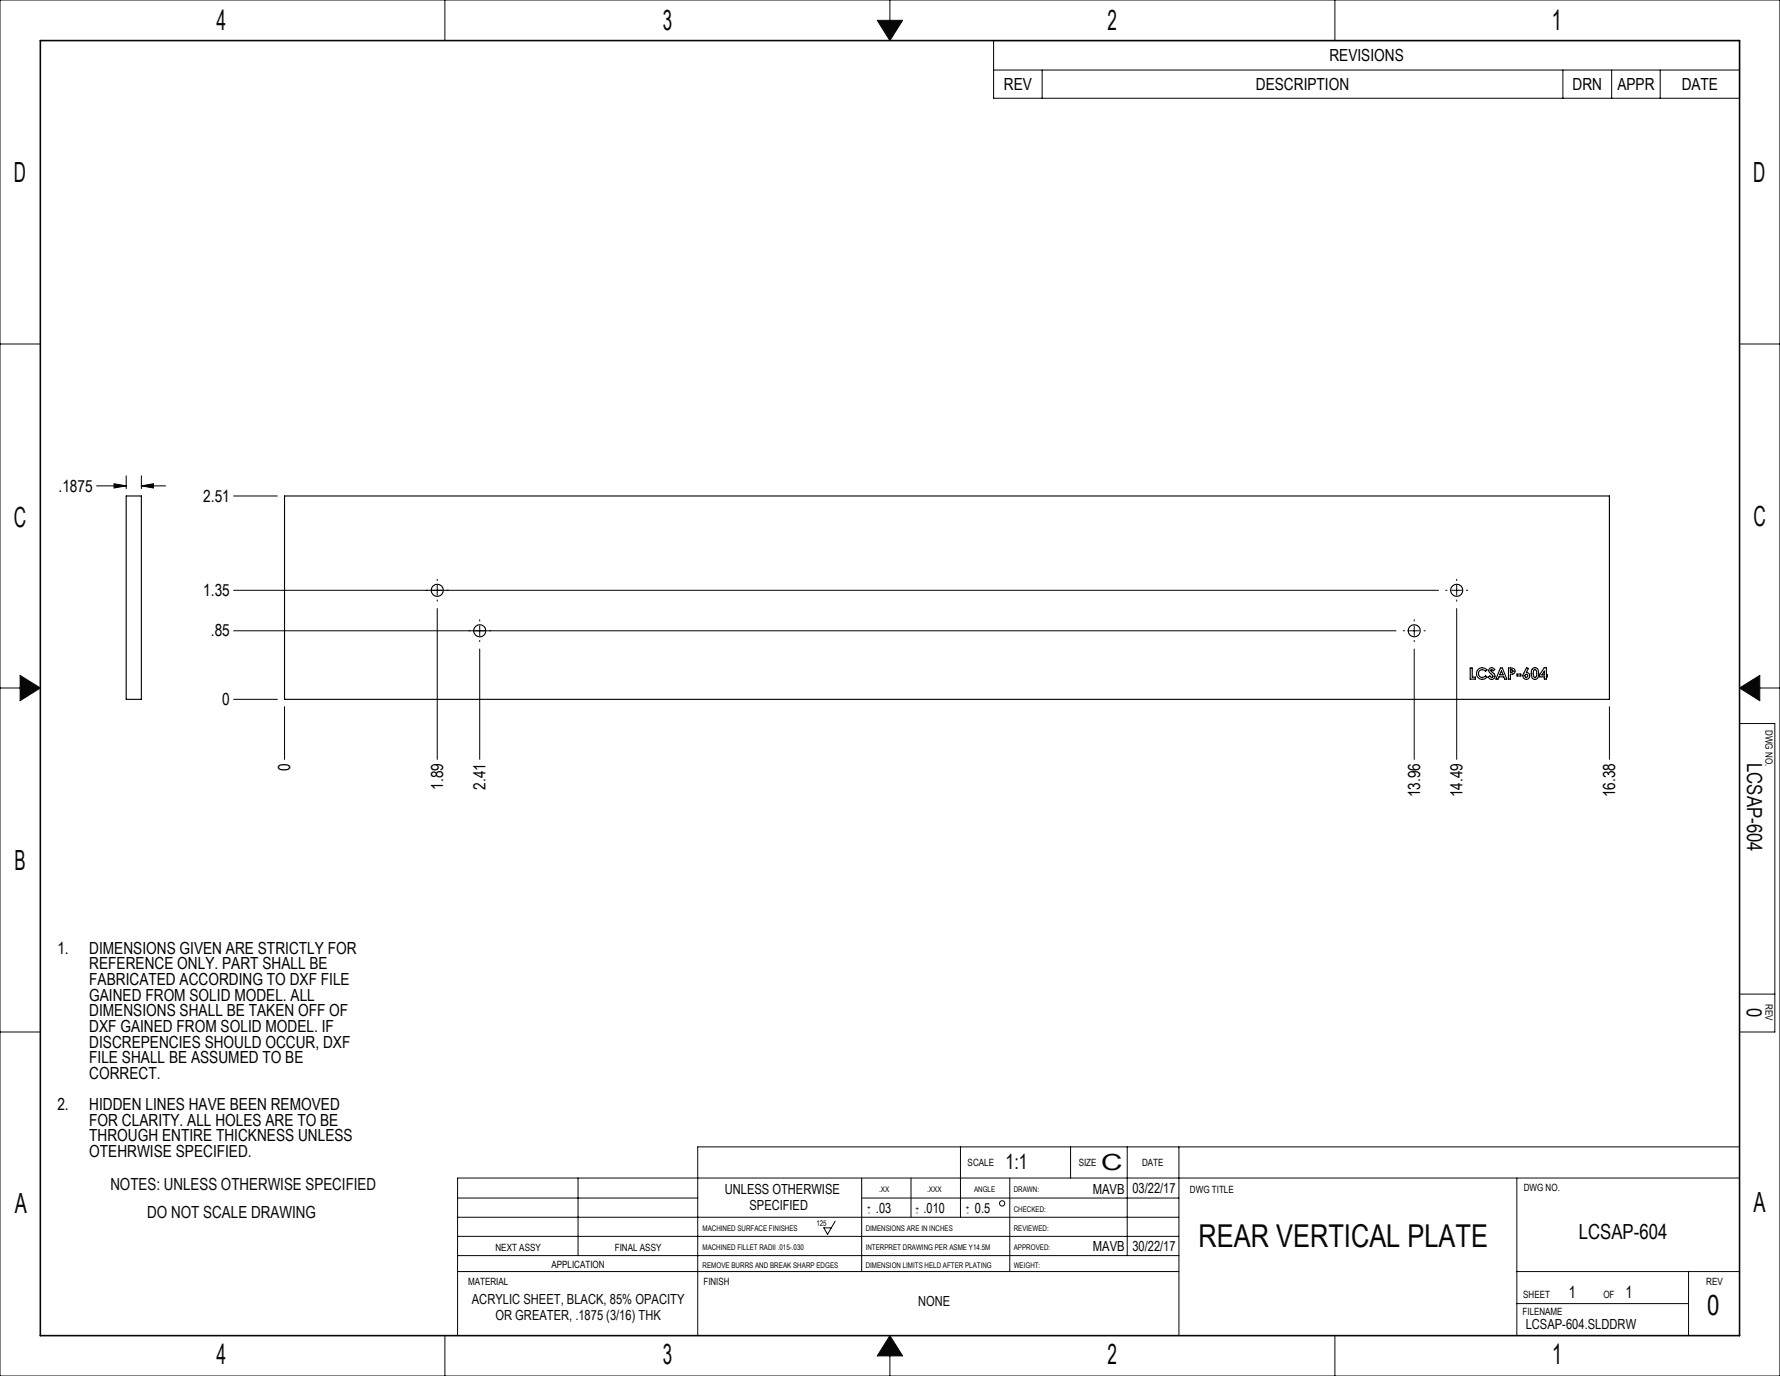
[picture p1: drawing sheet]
<svg xmlns="http://www.w3.org/2000/svg" width="559mm" height="432mm" viewBox="0 0 559 432" stroke-linecap="round" stroke-linejoin="round" font-family="sans-serif">
<g fill="none" stroke="#000" stroke-width=".31">
<path d="M270.5 369.7v29.3M286 369.7v12.3M317 369.7v29.3M143.7 399h226.4M262.2 383.2l-2.4 4.1-1.2-2h2.4"/>
<circle cx="314.6" cy="377.6" r=".82"/>
</g>
<g fill="none" stroke="#0a0605" stroke-width=".31">
<path d="M0 0h558.8v431.8h-558.8zM139.7 0v12.7M275.4 6.4h8l-4 6.3zM279.4 0v6.4M419.1 0v12.7M0 107.9h12.7M546.1 107.9h12.7M0 215.9h6.3M6.3 211.9l6.4 4-6.4 4zM546.1 215.9l6.4-4v8zM552.5 215.9h6.3M546.1 227h11.1v96.9h-11.1"/>
<path d="M546.1 312h11.1M0 323.9h12.7M301.5 359.9v22.1M336.1 359.9v9.8M353.9 359.9v34.1M370.1 359.9v59.2M546.1 359.9h-327.1v59.2M143.7 376h75.3M181.5 369.7v24.3M270.5 376h99.6M476.2 369.7v49.4M546.1 369.7h-402.4v49.4"/>
<path d="M143.7 382h226.4M143.7 394h226.4M143.7 388h226.4M476.2 399h69.9M530.1 399v20.1M139.7 419.1v12.7M279.4 419.1l4 6.4h-8zM419.1 419.1v12.7M476.2 409.1h53.9M279.4 425.5v6.3"/>
</g>
<path d="M12.7 12.7h533.4v406.4h-533.4z" fill="none" stroke="#0a0605" stroke-width=".5"/>
<path d="M275.4 6.4h8l-4 6.3zM546.1 215.9l6.4-4v8zM279.4 419.1l-4 6.4h8zM6.3 211.9v8l6.4-4z" fill-rule="evenodd" fill="#0a0605"/>
<g fill="none" stroke="#000" stroke-width=".31">
<path d="M311.9 12.7h234.2v18.1h-234.2zM311.9 22h234.2M327.2 22v8.8M490.6 22v8.8M506 22v8.8M521.2 22v8.8M30.3 152.5h9.3M35.8 151.8l3.8 .7-3.8 .6zM39.6 149.3v4.1M44.4 152.5l3.8-.7v1.3zM44.4 149.3v4.1M44.4 152.5h7.6"/>
<path d="M73.3 155.6h13.8M73.3 185.2h378.3M73.3 197.9h365M137.3 191v47.3M137.3 181.8v.4M137.3 183.7v3.1M137.3 188.3v.4M150.6 194.5v.4M150.6 196.4v3.1M440.5 197.9h.4M442.5 197.9h3M444 194.5v.4"/>
<path d="M444 196.4v3.1M447 197.9h.4M453.9 185.2h.4M455.8 185.2h3.1M457.3 191v47.3M457.3 181.8v.4M457.3 183.7v3.1M457.3 188.3v.4M460.4 185.2h.4M73.3 219.5h13.8M150.6 203.7v34.6M150.6 201v.4"/>
<path d="M444 203.7v34.6M444 201v.4M89.3 221.8v16.5M505.2 221.8v16.5"/>
</g>
<path d="M44.4 152.5l3.8-.7v1.3zM35.8 151.8l3.8 .7-3.8 .6z" fill="#000"/>
<g fill="none" stroke="#000" stroke-width=".35">
<path d="M39.6 155.6h4.8v63.9h-4.8zM89.3 155.6h415.9v63.9h-415.9zM461.5 209.6h.7v2.9h1v.6h-1.7zM464.1 209.9a1.91 1.91 0 0 1 2.7 .3l-.4 .4a1.22 1.22 0 0 0-1.8-.2 1.22 1.22 0 0 0 0 1.9 1.22 1.22 0 0 0 1.8-.2l.4 .4a1.86 1.86 0 0 1-2.8 .2 1.86 1.86 0 0 1 .1-2.8zM467.7 209.7l.9-.1 .7 .5-.5 .4-.4-.3h-.3l-.1 .3 .3 .3a1.2 1.2 0 0 1 1 1.2 1.2 1.2 0 0 1-1 1.2l-.8-.3-.3-.5 .5-.3 .3 .3a.39 .39 0 0 0 .6 .1 .39 .39 0 0 0-.1-.6l-.9-.9a.87 .87 0 0 1 .1-1.3zM471 209.6h.6l1.4 3.5h-.6l-.3-.7h-1.5l-.3 .7h-.7zM471.3 210.5l.6 1.3h-1.1zM473.6 209.6a1.53 1.53 0 0 1 2 1l-.4 .8-1 .2v1.5h-.6zM474.2 210.2a.49 .49 0 0 1 .6 0 .49 .49 0 0 1 .1 .6l-.7 .2zM476.3 211.5h1.1v.6h-1.1zM479.2 209.5l.6 .3-.6 1.2a1.1 1.1 0 0 1 .9 1.4 1.1 1.1 0 0 1-1.6 .6 1.1 1.1 0 0 1-.1-1.7zM481 210a1.05 1.05 0 0 1 1.8 .1l.3 1.2-.2 1.3a1.11 1.11 0 0 1-2 0l-.2-1.2z"/>
<path d="M481.5 210.3l.4-.2a1.66 1.66 0 0 1 0 2.5l-.2-.1a1.72 1.72 0 0 1-.2-2.2zM484.8 209.5h.7v2.3h.3v.6h-.3v.7h-.7v-.7h-1.5v-.6zM484.8 210.6v1.2h-.8z"/>
<circle cx="137.3" cy="185.2" r="1.91"/>
<circle cx="150.6" cy="197.9" r="1.91"/>
<circle cx="444" cy="197.9" r="1.91"/>
<circle cx="457.3" cy="185.2" r="1.91"/>
<circle cx="479.1" cy="212.1" r=".48"/>
</g>
<text font-size="9.9" fill="#0a0605" x="376.3" y="391.2">REAR VERTICAL PLATE</text>
<g font-size="8.7" fill="#0a0605">
<text x="68" y="9.4">4</text>
<text x="208.1" y="9.3">3</text>
<text x="347.7" y="9.3">2</text>
<text x="487.1" y="9.4">1</text>
<text x="4.3" y="57">D</text>
<text x="550.4" y="57.2">D</text>
<text x="4.3" y="165.3">C</text>
<text x="550.5" y="165.1">C</text>
<text x="4.6" y="273.1">B</text>
<text x="4.6" y="380.6">A</text>
<text x="550.5" y="380.4">A</text>
<text x="536" y="412.8">0</text>
<text x="67.9" y="428">4</text>
<text x="208.1" y="428">3</text>
<text x="487.3" y="428.1">1</text>
</g>
<text font-size="8.7" x="347.7" y="428.1">2</text>
<text font-size="7" fill="#0a0605" x="345.7" y="367.2">C</text>
<g font-size="6.5" fill="#0a0605">
<text x="548.5" y="239.5" transform="rotate(90 548.5 239.5)">LCSAP-604</text>
<text x="548.4" y="316.4" transform="rotate(90 548.4 316.4)">0</text>
<text x="315.7" y="366.7">1:1</text>
</g>
<text font-size="6.5" x="495.7" y="388.9">LCSAP-604</text>
<g font-size="5.2">
<text x="417.3" y="19.1">REVISIONS</text>
<text x="315.1" y="28.1">REV</text>
<text x="394.3" y="28.1">DESCRIPTION</text>
<text x="493.7" y="28.1">DRN</text>
<text x="507.7" y="28.1">APPR</text>
<text x="527.9" y="28.1">DATE</text>
<text x="18.4" y="154.2">.1875</text>
<text x="63.8" y="157.4">2.51</text>
<text x="63.8" y="187">1.35</text>
<text x="66.2" y="199.7">.85</text>
<text x="69.8" y="221.2">0</text>
<text x="91.1" y="241.9" transform="rotate(-90 91.1 241.9)">0</text>
<text x="139.1" y="247.9" transform="rotate(-90 139.1 247.9)">1.89</text>
<text x="152.4" y="247.9" transform="rotate(-90 152.4 247.9)">2.41</text>
<text x="445.8" y="250.2" transform="rotate(-90 445.8 250.2)">13.96</text>
<text x="459.1" y="250.2" transform="rotate(-90 459.1 250.2)">14.49</text>
<text x="507.1" y="250.2" transform="rotate(-90 507.1 250.2)">16.38</text>
<text x="18" y="299.3">1.</text>
<text x="28" y="299.3">DIMENSIONS GIVEN ARE STRICTLY FOR</text>
<text x="28" y="304.2">REFERENCE ONLY. PART SHALL BE</text>
<text x="28" y="309.1">FABRICATED ACCORDING TO DXF FILE</text>
<text x="28" y="314">GAINED FROM SOLID MODEL. ALL</text>
<text x="28" y="318.9">DIMENSIONS SHALL BE TAKEN OFF OF</text>
<text x="28" y="323.8">DXF GAINED FROM SOLID MODEL. IF</text>
<text x="28" y="328.7">DISCREPENCIES SHOULD OCCUR, DXF</text>
<text x="28" y="333.6">FILE SHALL BE ASSUMED TO BE</text>
<text x="28" y="338.5">CORRECT.</text>
<text x="18" y="348.4">2.</text>
<text x="28" y="348.4">HIDDEN LINES HAVE BEEN REMOVED</text>
<text x="28" y="353.3">FOR CLARITY. ALL HOLES ARE TO BE</text>
<text x="28" y="358.2">THROUGH ENTIRE THICKNESS UNLESS</text>
<text x="28" y="363.1">OTEHRWISE SPECIFIED.</text>
<text x="492.5" y="407.3">1</text>
<text x="510.3" y="407.3">1</text>
</g>
<g font-size="5.2" fill="#0a0605">
<text x="34.6" y="373.4">NOTES: UNLESS OTHERWISE SPECIFIED</text>
<text x="46.2" y="382.3">DO NOT SCALE DRAWING</text>
</g>
<g font-size="4.4">
<text x="227.5" y="374.8">UNLESS OTHERWISE</text>
<text x="343" y="374.6">MAVB</text>
<text x="235.3" y="379.6">SPECIFIED</text>
<text x="275" y="380.5">.03</text>
<text x="290" y="380.5">.010</text>
<text x="306.1" y="380.6">0.5</text>
<text x="343.1" y="392.5">MAVB</text>
</g>
<g font-size="4.4" fill="#0a0605">
<text x="355.5" y="374.5">03/22/17</text>
<text x="355.5" y="392.6">30/22/17</text>
<text x="148.1" y="409.1">ACRYLIC SHEET, BLACK, 85% OPACITY</text>
<text x="288.3" y="409.9">NONE</text>
<text x="155.6" y="414.2">OR GREATER, .1875 (3/16) THK</text>
<text x="479" y="417">LCSAP-604.SLDDRW</text>
</g>
<g font-size="3.1">
<text x="554.2" y="229.1" transform="rotate(90 554.2 229.1)">DWG NO.</text>
<text x="554.2" y="315.1" transform="rotate(90 554.2 315.1)">REV</text>
<text x="358.5" y="366">DATE</text>
<text x="373.6" y="374.5">DWG TITLE</text>
<text x="478.4" y="373.7">DWG NO.</text>
<text x="155.5" y="392.4">NEXT ASSY</text>
<text x="193" y="392.4">FINAL ASSY</text>
<text x="173.2" y="398">APPLICATION</text>
<text x="146.9" y="403.1">MATERIAL</text>
<text x="220.9" y="403.2">FINISH</text>
<text x="478.2" y="407.4">SHEET</text>
<text x="503.4" y="407.4">OF</text>
<text x="535.6" y="403.2">REV</text>
<text x="478" y="412.6">FILENAME</text>
</g>
<g font-size="3.1" fill="#0a0605">
<text x="303.8" y="365.9">SCALE</text>
<text x="338.7" y="365.9">SIZE</text>
</g>
<g font-size="2.4">
<text x="276" y="374.1">.XX</text>
<text x="291.1" y="374.1">.XXX</text>
<text x="305.8" y="374.1">ANGLE</text>
<text x="318.3" y="374.1">DRAWN:</text>
<text x="272.2" y="379.8">+</text>
<text x="272.5" y="381.2">-</text>
<text x="287.4" y="380">+</text>
<text x="287.7" y="381.4">-</text>
<text x="303.2" y="379.8">+</text>
<text x="303.5" y="381.2">-</text>
<text x="318.3" y="380.2">CHECKED:</text>
<text x="220.5" y="386.2">MACHINED SURFACE FINISHES</text>
<text x="256.3" y="384.7">125</text>
<text x="271.8" y="386.2">DIMENSIONS ARE IN INCHES</text>
<text x="318.3" y="386.2">REVIEWED:</text>
<text x="220.5" y="392.3">MACHINED FILLET RADII .015-.030</text>
<text x="271.8" y="392.3">INTERPRET DRAWING PER ASME Y14.5M</text>
<text x="318.3" y="392.3">APPROVED:</text>
<text x="220.5" y="397.8">REMOVE BURRS AND BREAK SHARP EDGES</text>
<text x="271.8" y="397.8">DIMENSION LIMITS HELD AFTER PLATING</text>
<text x="318.3" y="398">WEIGHT:</text>
</g>
</svg>
